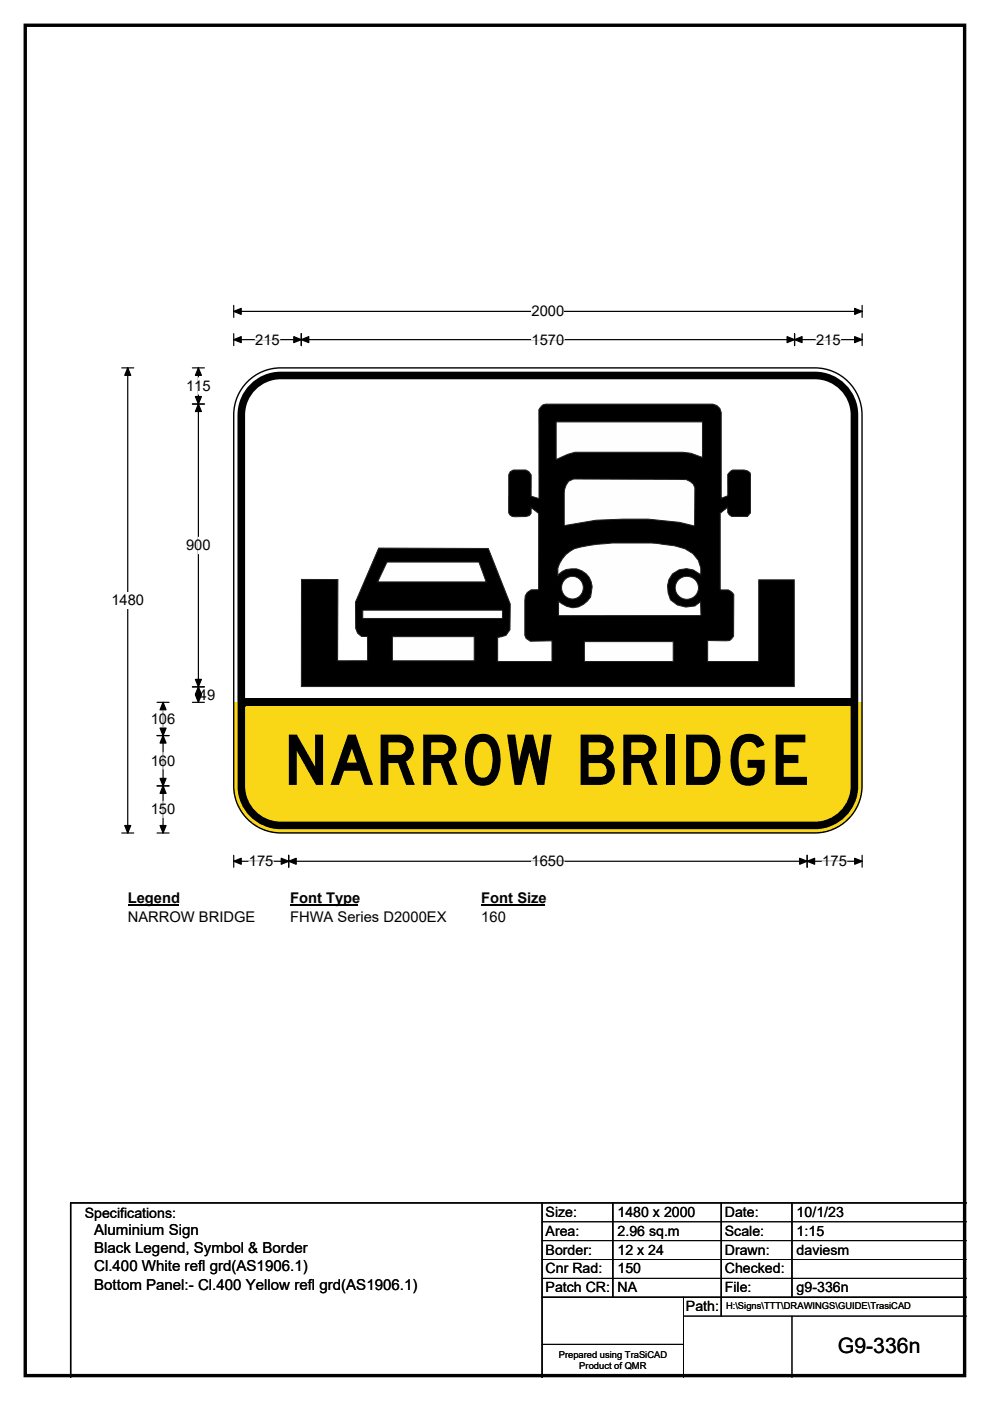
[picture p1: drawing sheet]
<svg xmlns="http://www.w3.org/2000/svg" width="210mm" height="297mm" viewBox="0 0 210 297" stroke-linecap="round" stroke-linejoin="round" font-family="sans-serif">
<path d="M5.4 5.4h199.2v286.3h-199.2z" fill="none" stroke="#000" stroke-width=".72"/>
<path d="M49.6 66h133.3M49.6 64.7v2.6M182.9 64.7v2.6" fill="none" stroke="#000" stroke-width=".25"/>
<path d="M49.6 66l1.6-.6v1.3zM181.3 65.4l1.6 .6-1.6 .7z" fill="#000" stroke="#000" stroke-width=".25"/>
<path d="M112.7 64.3h7v3.5h-7z" fill="#fff"/>
<g fill="none" stroke="#000" stroke-width=".25">
<path d="M25.8 78h2.6M27.1 78v98.6M49.6 72h133.3M49.6 70.7v2.6M63.9 70.7v2.6M168.5 70.7v2.6M182.9 70.7v2.6M25.8 176.6h2.6M49.6 181.3v2.6M49.6 182.6h133.3M61.2 181.3v2.6M171.2 181.3v2.6"/>
<path d="M182.9 181.3v2.6"/>
</g>
<g fill="#000" stroke="#000" stroke-width=".25">
<path d="M27.1 78l.6 1.6h-1.2zM49.6 72l1.6-.6v1.2zM63.9 72l1.6-.6v1.2zM62.3 71.4l1.6 .6-1.6 .6zM166.9 71.4l1.6 .6-1.6 .6zM168.5 72l1.6-.6v1.2zM181.3 71.4l1.6 .6-1.6 .6zM26.5 175h1.2l-.6 1.6zM49.6 182.6l1.6-.6v1.2zM61.2 182.6l1.6-.6v1.2zM59.6 182l1.6 .6-1.6 .6zM169.6 182l1.6 .6-1.6 .6z"/>
<path d="M171.2 182.6l1.6-.6v1.2zM181.3 182l1.6 .6-1.6 .6z"/>
</g>
<path d="M54.1 72h5.3M112.7 72h7M173.1 72h5.2M52.8 182.6h5.2M112.7 182.6h7M174.4 182.6h5.2" fill="none" stroke="#fff" stroke-width=".25"/>
<path d="M23.6 125.6h7v3.5h-7z" fill="#fff"/>
<path d="M40.8 78h2.5M42.1 78v70.9M40.8 85.7h2.5M33.3 156h2.6M33.3 148.9h2.6M34.6 148.9v27.7M40.8 148.9h2.5M40.8 145.6h2.5M33.3 166.6h2.6M33.3 176.6h2.6" fill="none" stroke="#000" stroke-width=".25"/>
<path d="M42.1 78l.6 1.6h-1.3zM42.1 85.7l.6 1.5h-1.3zM41.4 84.1h1.3l-.6 1.6zM34.6 156l.6 1.5h-1.2zM34.6 148.9l.6 1.6h-1.2zM34 154.4h1.2l-.6 1.6zM41.4 144h1.3l-.6 1.6zM42.1 145.6l.6 1.6h-1.3zM41.4 147.3h1.3l-.6 1.6zM34 165h1.2l-.6 1.6zM34.6 166.6l.6 1.6h-1.2zM34 175h1.2l-.6 1.6z" fill="#000" stroke="#000" stroke-width=".25"/>
<path d="M42.1 80.1v3.5M42.1 113.9v3.5M34.6 150.7v3.5M34.6 159.6v3.4M34.6 169.9v3.5" fill="none" stroke="#fff" stroke-width=".25"/>
<path d="M27.1 188.6h10.7v3.5h-10.7z" fill="#fff"/>
<path d="M27.1 191.9h10.7" fill="none" stroke="#000" stroke-width=".32"/>
<path d="M61.5 188.6h14.4v3.5h-14.4z" fill="#fff"/>
<path d="M61.5 191.9h14.4" fill="none" stroke="#000" stroke-width=".32"/>
<path d="M102.1 188.6h13.4v3.5h-13.4z" fill="#fff"/>
<path d="M102.1 191.9h13.4" fill="none" stroke="#000" stroke-width=".32"/>
<g fill="#fff">
<path d="M27.1 192.8h26.9v3.5h-26.9z"/>
<path d="M61.5 192.8h33.1v3.5h-33.1z"/>
<path d="M102.1 192.8h5.2v3.5h-5.2z"/>
</g>
<path d="M52.1 81.3a10 10 0 0 1 7.4-3.3h113.3a10 10 0 0 1 10 10v61h-133.2v-61a9.9 9.9 0 0 1 2.5-6.7z" fill-rule="evenodd" fill="#fff" stroke="#fff" stroke-width=".21"/>
<path d="M52 148.1h128.4v.8h-128.4zM52 148.9h128.4v.8h-128.4z" fill="#000"/>
<path d="M51.2 149v-61a8.4 8.4 0 0 1 8.4-8.4h113.2a8.4 8.4 0 0 1 8.4 8.4v61M51.2 148.9v17.7a8.4 8.4 0 0 0 8.4 8.4h113.2a8.4 8.4 0 0 0 8.4-8.4v-17.7" fill="none" stroke="#000" stroke-width="1.6"/>
<path d="M49.6 149v-61a10 10 0 0 1 9.9-10h113.3a10 10 0 0 1 10 10v61M49.6 148.9v17.7a10 10 0 0 0 9.9 10h113.3a10 10 0 0 0 10-10v-17.7" fill="none" stroke="#000" stroke-width=".3"/>
<path d="M49.6 148.9h133.2v17.7a10 10 0 0 1-10 10h-113.3a10 10 0 0 1-9.9-10z" fill-rule="evenodd" fill="#fad716" stroke="#fad716" stroke-width=".21"/>
<path d="M63.9 122.9h7.8l-.1 17.2h6.4l-.1-5.1-1.2-.1-.9-.7-.4-1v-5.5l4.9-11.5 23.3 .1 4.6 11.8v5.4l-.9 1.2-1.7 .4v5.2h11.5v-4.4l-4.6 .1-.9-.6-.3-.7 .1-8.4 .4-.7 .8-.5 1.6-.1 .1-16.1-1.7-1.3v1.2l-.3 .5-.8 .2h-2.9l-.5-.3-.2-.5v-8.1l.3-.6 .7-.3h2.6l.7 .3 .5 .7-.1 4.5 1.7 .5v-18.9l.8-.9 .6-.2h35.5l.8 .3 .7 .6 .3 .8v18.2l1.4-.5-.1-4.5 .8-.8 .3-.1h2.4l.7 .1 .6 .4 .1 .3v8.3l-.7 .7h-3.3a1.37 1.37 0 0 1-.9-1.7v-.3l-1.5 1.3v16.3h1.7l1.1 .9v8.9a1.6 1.6 0 0 1-1.6 1l-3.9-.1v4.5h10.8v-17.4h7.6v22.7h-104.6z" fill-rule="evenodd" fill="#000" stroke="#221f20" stroke-width=".21"/>
<g fill="#fefefe" stroke="#221f20" stroke-width=".21">
<path d="M118 89.5h31v7.5l-2.5-.9-1.7-.2h-22.8l-1.6 .4-2.4 1.1z" fill-rule="evenodd"/>
<path d="M120.6 102l1.1-.4h22.2a2.86 2.86 0 0 1 3.5 1.8l-.1 8.1-3.2-.8-6.6-.6h-5.4l-5.7 .2-6.7 1.1v-7.6l.4-1z" fill-rule="evenodd"/>
<path d="M120 117.6l1.8-1.3a36.6 36.6 0 0 1 8.1-1.2l9.7 .1 3.5 .5 2.2 .7a5.1 5.1 0 0 1 3.3 5.4 4.1 4.1 0 0 0-5-.8 4.1 4.1 0 0 0-1.9 4.7l.5 1.5 1.5 1.1 1.7 .4 2-.2 1.2-.9 .1 2.9h-30.2v-3a4.4 4.4 0 0 0 5.2 .6l.8-.6a4.1 4.1 0 0 0 .7-4.6 4.1 4.1 0 0 0-4-2.3 3.5 3.5 0 0 0-2.9 1.4 5.2 5.2 0 0 1 1.7-4.4z" fill-rule="evenodd"/>
<path d="M83.2 135h17.4v5.1h-17.4z" fill-rule="evenodd"/>
<path d="M124 136h18.8v4.3h-18.8z" fill-rule="evenodd"/>
<path d="M76.9 129.4h29.7v1.7h-29.7z" fill-rule="evenodd"/>
<path d="M82.1 119.2h19.5l1.5 4.2h-23z" fill-rule="evenodd"/>
<circle cx="121.4" cy="124.6" r="2.36"/>
<circle cx="145.7" cy="124.6" r="2.45"/>
</g>
<path d="M115 255v37M130 255v20M153 255v24M168 255v20M205 255h-190v37M115 275h90" fill="none" stroke="#000" stroke-width=".3"/>
<path d="M115 259h90M115 263h90M115 267h90M115 271h90M145 279h60M145 275v17M168 279v13M115 285h30" fill="none" stroke="#000" stroke-width=".21"/>
<text font-size="14.8" x="60" y="166.4">NARROW BRIDGE</text>
<text font-size="4.5" x="177.7" y="286.9">G9-336n</text>
<g font-size="3.2">
<text x="20" y="261.9">Aluminium Sign</text>
<text x="20" y="265.7">Black Legend, Symbol &amp; Border</text>
<text x="20" y="269.6">Cl.400 White refl grd(AS1906.1)</text>
<text x="20" y="273.4">Bottom Panel:- Cl.400 Yellow refl grd(AS1906.1)</text>
</g>
<g font-size="3.1">
<text x="112.7" y="67.1">2000</text>
<text x="54.1" y="73.1">215</text>
<text x="112.7" y="73.1">1570</text>
<text x="173.1" y="73.1">215</text>
<text x="39.5" y="82.9">115</text>
<text x="39.5" y="116.7">900</text>
<text x="23.6" y="128.4">1480</text>
<text x="42.2" y="148.3">49</text>
<text x="32" y="153.5">106</text>
<text x="32" y="162.3">160</text>
<text x="32" y="172.7">150</text>
<text x="52.8" y="183.7">175</text>
<text x="112.7" y="183.7">1650</text>
<text x="174.4" y="183.7">175</text>
<text x="27.1" y="191.4">Legend</text>
<text x="61.5" y="191.4">Font Type</text>
<text x="102.1" y="191.4">Font Size</text>
<text x="27.1" y="195.6">NARROW BRIDGE</text>
<text x="61.5" y="195.6">FHWA Series D2000EX</text>
<text x="102.1" y="195.6">160</text>
</g>
<g font-size="3">
<text x="115.7" y="258">Size:</text>
<text x="131" y="258">1480 x 2000</text>
<text x="153.7" y="258">Date:</text>
<text x="169" y="258">10/1/23</text>
<text x="18" y="258.2">Specifications:</text>
<text x="115.7" y="262">Area:</text>
<text x="131" y="262">2.96 sq.m</text>
<text x="153.7" y="262">Scale:</text>
<text x="169" y="262">1:15</text>
<text x="115.7" y="266">Border:</text>
<text x="115.7" y="270">Cnr Rad:</text>
<text x="131" y="266">12 x 24</text>
<text x="131" y="270">150</text>
<text x="153.7" y="266">Drawn:</text>
<text x="153.7" y="270">Checked:</text>
<text x="169" y="266">daviesm</text>
<text x="115.7" y="274">Patch CR:</text>
<text x="131" y="274">NA</text>
<text x="153.7" y="274">File:</text>
<text x="169" y="274">g9-336n</text>
<text x="145.5" y="278">Path:</text>
</g>
<g font-size="2">
<text x="154" y="277.6">H:\Signs\TTT\DRAWINGS\GUIDE\TrasiCAD</text>
<text x="118.5" y="287.8">Prepared using TraSiCAD</text>
<text x="122.9" y="290.2">Product of QMR</text>
</g>
</svg>
